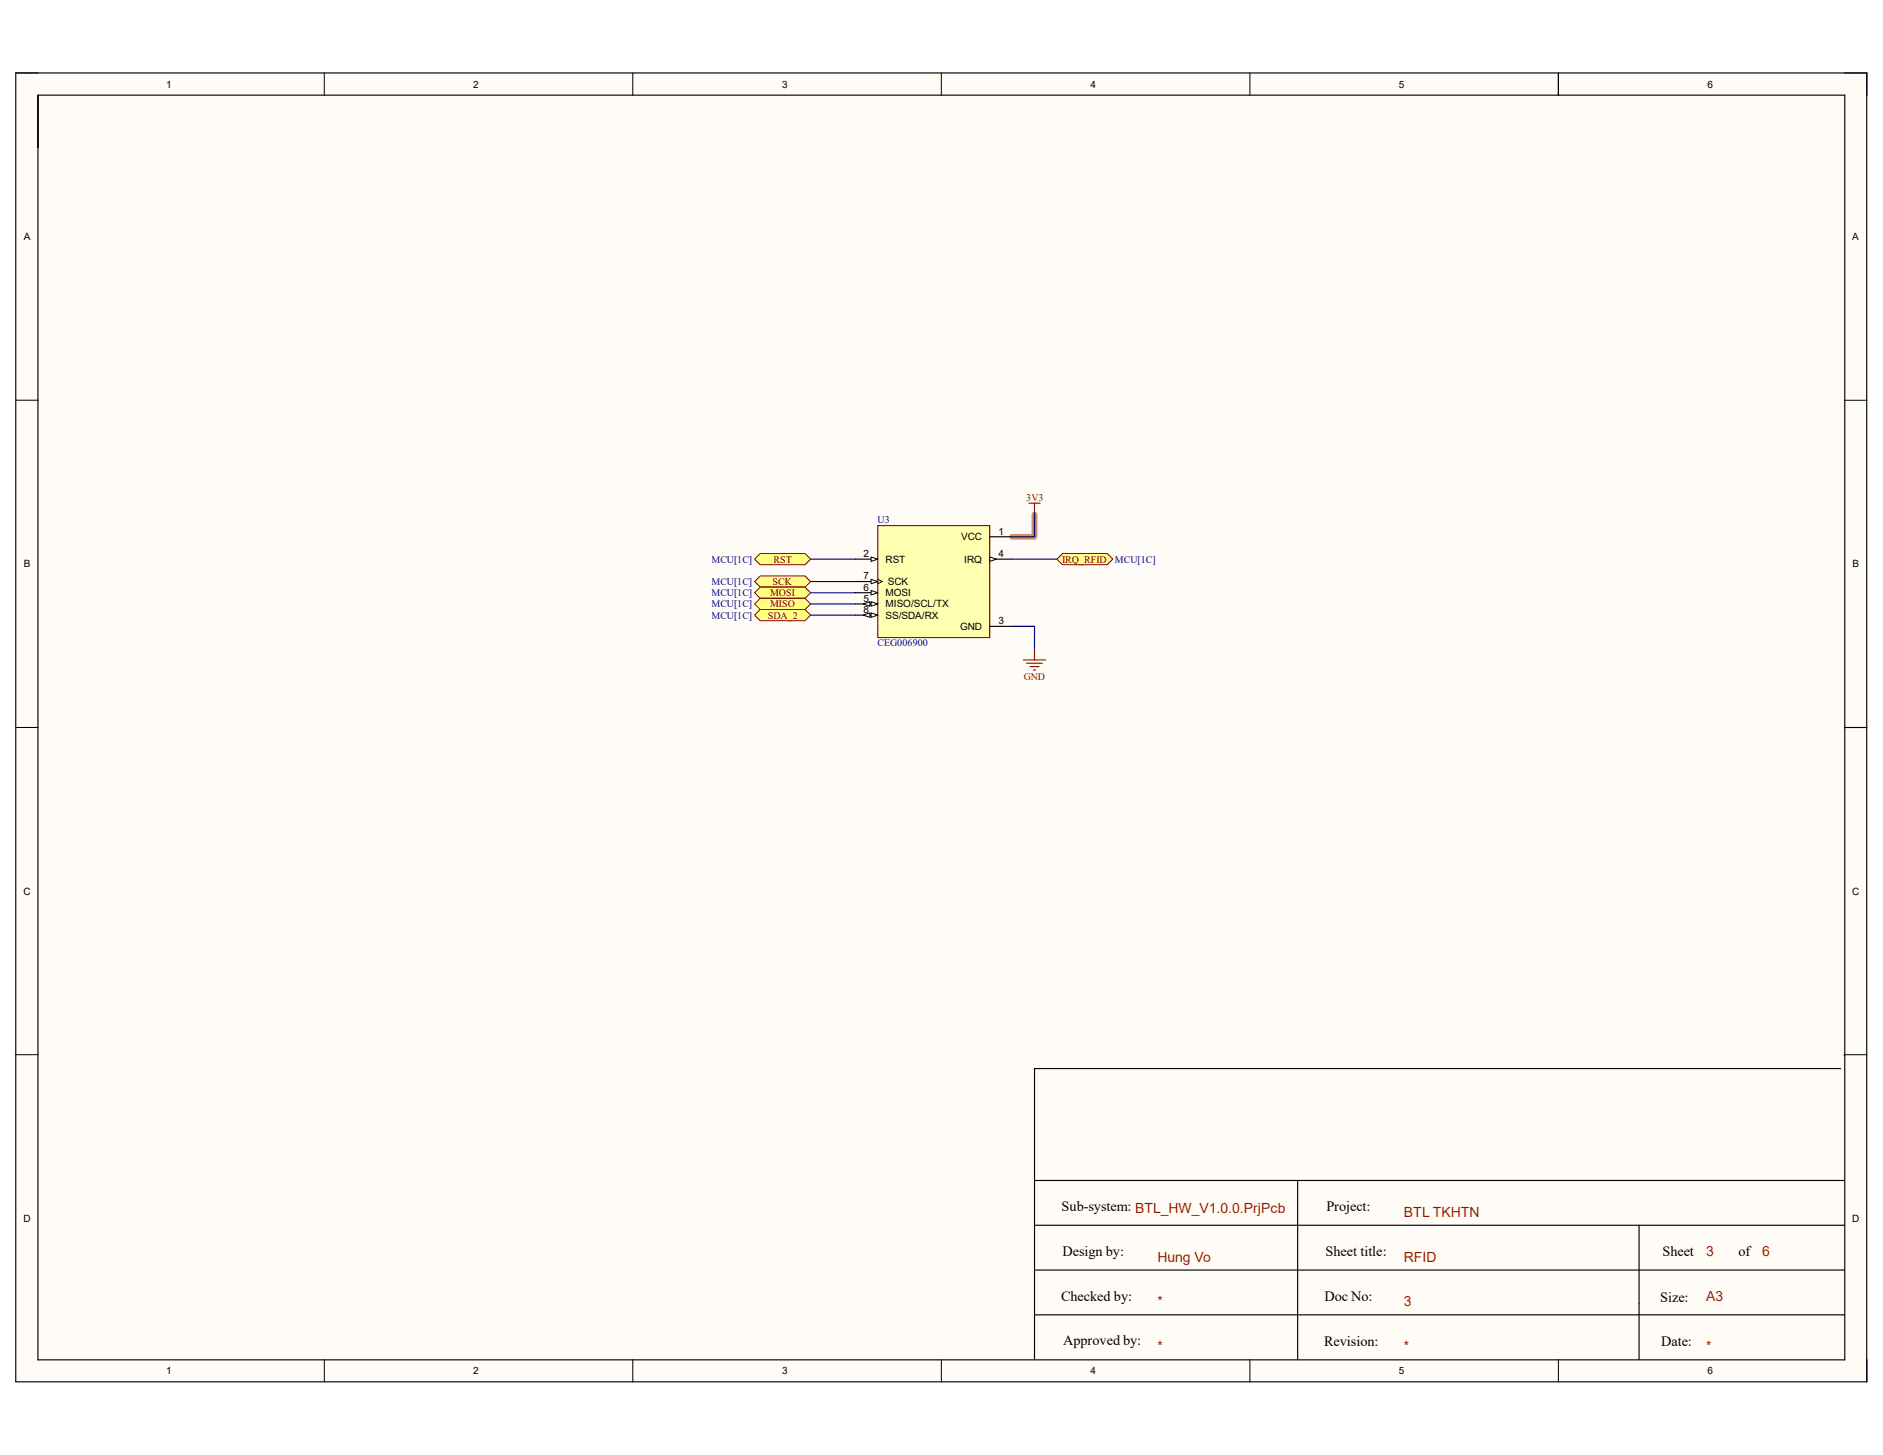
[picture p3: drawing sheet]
<svg xmlns="http://www.w3.org/2000/svg" width="279mm" height="216mm" viewBox="0 0 279 216" stroke-linecap="round" stroke-linejoin="round" font-family="sans-serif">
<g fill="#fffcf8">
<path d="M2.3 10.8h274.7v194.3h-274.7z" fill-rule="evenodd"/>
<path d="M5.7 14.1h268v187.7h-268z" fill-rule="evenodd"/>
</g>
<g fill="none" stroke="#000" stroke-width=".15">
<path d="M2.3 10.8h3.4M48.1 10.8v3.3M93.9 10.8v3.3M139.7 10.8v3.3M185.5 10.8v3.3M231.2 10.8v3.3M273.7 10.8h3.3v3.3M2.3 59.4h3.4M273.7 59.4h3.3M2.3 107.9h3.4M273.7 107.9h3.3M2.3 156.5h3.4"/>
<path d="M273.7 156.5h3.3M48.1 201.8v3.3M93.9 201.8v3.3M139.7 201.8v3.3M185.5 201.8v3.3M231.2 201.8v3.3M277 201.8v3.3"/>
</g>
<path d="M153.5 76.3v3.4h-3.3" fill="none" stroke="#ff6e6e" stroke-width=".85"/>
<path d="M2.3 10.8h274.7v194.2h-274.7zM5.6 14.1h268.1v187.7h-268.1zM231.2 10.8v3.3M273.7 107.9h3.3M273.1 158.6h-119.6v43.2M273.6 156.6h.1M153.5 175.2h120.1M192.5 175.2v26.6M153.5 188.5h120.1M153.5 181.8h120.1M153.5 195.1h120.1M243.2 181.8v20" fill="none" stroke="#000" stroke-width=".17"/>
<path d="M112.8 90.4h6.6l.9 .9-.9 .8h-6.6l-.8-.8z" fill-rule="evenodd" fill="#ffff80"/>
<path d="M112.8 90.4h6.6l.9 .9-.9 .8h-6.6l-.8-.8z" fill="none" stroke="#800000" stroke-width=".15"/>
<path d="M112.8 85.5h6.6l.9 .8-.9 .8h-6.6l-.8-.8z" fill-rule="evenodd" fill="#ffff80"/>
<path d="M112.8 85.5h6.6l.9 .8-.9 .8h-6.6l-.8-.8z" fill="none" stroke="#800000" stroke-width=".15"/>
<path d="M112.8 87.1h6.6l.9 .9-.9 .8h-6.6l-.8-.8z" fill-rule="evenodd" fill="#ffff80"/>
<path d="M112.8 87.1h6.6l.9 .9-.9 .8h-6.6l-.8-.8z" fill="none" stroke="#800000" stroke-width=".15"/>
<path d="M112.8 88.8h6.6l.9 .8-.9 .8h-6.6l-.8-.8z" fill-rule="evenodd" fill="#ffff80"/>
<path d="M112.8 88.8h6.6l.9 .8-.9 .8h-6.6l-.8-.8z" fill="none" stroke="#800000" stroke-width=".15"/>
<path d="M112 83l.8-.9h6.6l.9 .9-.9 .8h-6.6z" fill-rule="evenodd" fill="#ffff80"/>
<path d="M112 83l.8-.9h6.6l.9 .9-.9 .8h-6.6z" fill="none" stroke="#800000" stroke-width=".15"/>
<path d="M153.5 76.3v3.4h-3.3M120.3 83h6.6M120.3 86.3h6.6M120.3 88h6.6M120.3 89.6h6.6M120.3 91.3h6.6M150.2 92.9h3.3v3.4" fill="none" stroke="#000080" stroke-width=".17"/>
<path d="M152.7 74.7h1.6M153.5 74.7v1.6M151.8 97.9h3.4M152.3 98.4h2.4M152.8 98.9h1.4M153.3 99.4h.4M153.5 96.3v1.6" fill="none" stroke="#800000" stroke-width=".17"/>
<path d="M130.2 78h16.7v16.6h-16.7z" fill-rule="evenodd" fill="#ffffb0"/>
<path d="M130.2 78h16.7v16.6h-16.7z" fill="none" stroke="#800000" stroke-width=".17"/>
<path d="M126.9 83h3.3" fill="none" stroke="#000" stroke-width=".17"/>
<path d="M129.2 82.6l1 .4-1 .3z" fill="#f8fcff"/>
<path d="M129.2 82.6l1 .4-1 .3z" fill="none" stroke="#000" stroke-width=".15"/>
<path d="M126.9 86.3h3.3" fill="none" stroke="#000" stroke-width=".17"/>
<path d="M129.2 86l1 .3-1 .3z" fill="#f8fcff"/>
<path d="M129.2 86l1 .3-1 .3zM130.2 86l.7 .3-.7 .3" fill="none" stroke="#000" stroke-width=".15"/>
<path d="M126.9 88h3.3" fill="none" stroke="#000" stroke-width=".17"/>
<path d="M129.2 87.6l1 .4-1 .3z" fill="#f8fcff"/>
<path d="M129.2 87.6l1 .4-1 .3z" fill="none" stroke="#000" stroke-width=".15"/>
<path d="M126.9 89.6h3.3" fill="none" stroke="#000" stroke-width=".17"/>
<path d="M129.2 89.3l1 .3-1 .3z" fill="#f8fcff"/>
<path d="M129.2 89.3l1 .3-1 .3z" fill="none" stroke="#000" stroke-width=".15"/>
<path d="M128.1 89.6l1-.3v.6z" fill="#f8fcff"/>
<path d="M128.1 89.6l1-.3v.6z" fill="none" stroke="#000" stroke-width=".15"/>
<path d="M126.9 91.3h3.3" fill="none" stroke="#000" stroke-width=".17"/>
<path d="M129.2 90.9l1 .4-1 .3z" fill="#f8fcff"/>
<path d="M129.2 90.9l1 .4-1 .3z" fill="none" stroke="#000" stroke-width=".15"/>
<path d="M128.1 91.3l1-.4v.7z" fill="#f8fcff"/>
<path d="M128.1 91.3l1-.4v.7z" fill="none" stroke="#000" stroke-width=".15"/>
<path d="M146.9 79.7h3.3M146.9 83h3.3" fill="none" stroke="#000" stroke-width=".17"/>
<path d="M146.9 82.6l1 .4-1 .3z" fill="#f8fcff"/>
<path d="M146.9 82.6l1 .4-1 .3z" fill="none" stroke="#000" stroke-width=".15"/>
<path d="M146.9 92.9h3.3" fill="none" stroke="#000" stroke-width=".17"/>
<path d="M156.8 83l.9-.9h6.6l.8 .9-.8 .8h-6.6z" fill-rule="evenodd" fill="#ffff80"/>
<path d="M156.8 83l.9-.9h6.6l.8 .9-.8 .8h-6.6z" fill="none" stroke="#800000" stroke-width=".15"/>
<path d="M150.2 83h6.6" fill="none" stroke="#000080" stroke-width=".17"/>
<g font-size="2.1">
<text x="157.5" y="179.7">Sub-system: BTL_HW_V1.0.0.PrjPcb</text>
<text x="196.8" y="179.7">Project:</text>
<text x="157.6" y="186.4">Design by:</text>
<text x="196.7" y="186.4">Sheet title:</text>
<text x="246.7" y="186.4">Sheet</text>
<text x="258" y="186.4">of</text>
<text x="157.4" y="193">Checked by:</text>
<text x="196.5" y="193">Doc No:</text>
<text x="246.3" y="193.1">Size:</text>
<text x="157.7" y="199.6">Approved by:</text>
<text x="196.5" y="199.8">Revision:</text>
<text x="246.5" y="199.8">Date:</text>
</g>
<g font-size="2.1" fill="#a61c00">
<text x="208.3" y="180.6">BTL TKHTN</text>
<text x="171.7" y="187.2">Hung Vo</text>
<text x="208.3" y="187.2">RFID</text>
<text x="253.2" y="186.4">3</text>
<text x="261.5" y="186.4">6</text>
<text x="171.7" y="193.8">*</text>
<text x="208.3" y="193.8">3</text>
<text x="253.2" y="193">A3</text>
<text x="171.7" y="200.4">*</text>
<text x="208.3" y="200.4">*</text>
<text x="253.2" y="200.4">*</text>
</g>
<g font-size="1.5">
<text x="24.7" y="13">1</text>
<text x="70.2" y="13">2</text>
<text x="116" y="13">3</text>
<text x="161.8" y="13">4</text>
<text x="207.6" y="13">5</text>
<text x="253.4" y="13">6</text>
<text x="3.5" y="35.6">A</text>
<text x="274.8" y="35.6">A</text>
<text x="128.1" y="82.6">2</text>
<text x="131.4" y="83.5">RST</text>
<text x="142.6" y="80.2">VCC</text>
<text x="143.1" y="83.5">IRQ</text>
<text x="148.2" y="79.3">1</text>
<text x="148.2" y="82.6">4</text>
<text x="3.5" y="84.2">B</text>
<text x="128.1" y="86">7</text>
<text x="128.1" y="87.6">6</text>
<text x="128.1" y="89.3">5</text>
<text x="131.4" y="88.5">MOSI</text>
<text x="131.7" y="86.8">SCK</text>
<text x="274.9" y="84.2">B</text>
<text x="128.1" y="91">8</text>
<text x="131.4" y="90.1">MISO/SCL/TX</text>
<text x="131.4" y="91.8">SS/SDA/RX</text>
<text x="142.5" y="93.4">GND</text>
<text x="148.2" y="92.6">3</text>
<text x="3.5" y="132.8">C</text>
<text x="274.8" y="132.8">C</text>
<text x="3.5" y="181.3">D</text>
<text x="274.8" y="181.3">D</text>
<text x="24.7" y="203.9">1</text>
<text x="70.2" y="203.9">2</text>
<text x="116" y="203.9">3</text>
<text x="161.8" y="203.9">4</text>
<text x="207.6" y="203.9">5</text>
<text x="253.4" y="203.9">6</text>
</g>
<g font-size="1.5" fill="#000080">
<text x="130.2" y="77.6">U3</text>
<text x="105.6" y="83.5">MCU[1C]</text>
<text x="165.4" y="83.5">MCU[1C]</text>
<text x="105.6" y="86.8">MCU[1C]</text>
<text x="105.6" y="88.5">MCU[1C]</text>
<text x="105.6" y="91.8">MCU[1C]</text>
<text x="105.6" y="90.1">MCU[1C]</text>
<text x="130.2" y="95.9">CEG006900</text>
</g>
<g font-size="1.5" fill="#800000">
<text x="152.3" y="74.3">3V3</text>
<text x="114.8" y="83.5">RST</text>
<text x="157.6" y="83.5">IRQ_RFID</text>
<text x="114.3" y="88.5">MOSI</text>
<text x="114.6" y="86.8">SCK</text>
<text x="113.9" y="91.8">SDA_2</text>
<text x="114.3" y="90.1">MISO</text>
<text x="151.9" y="100.9">GND</text>
</g>
</svg>
